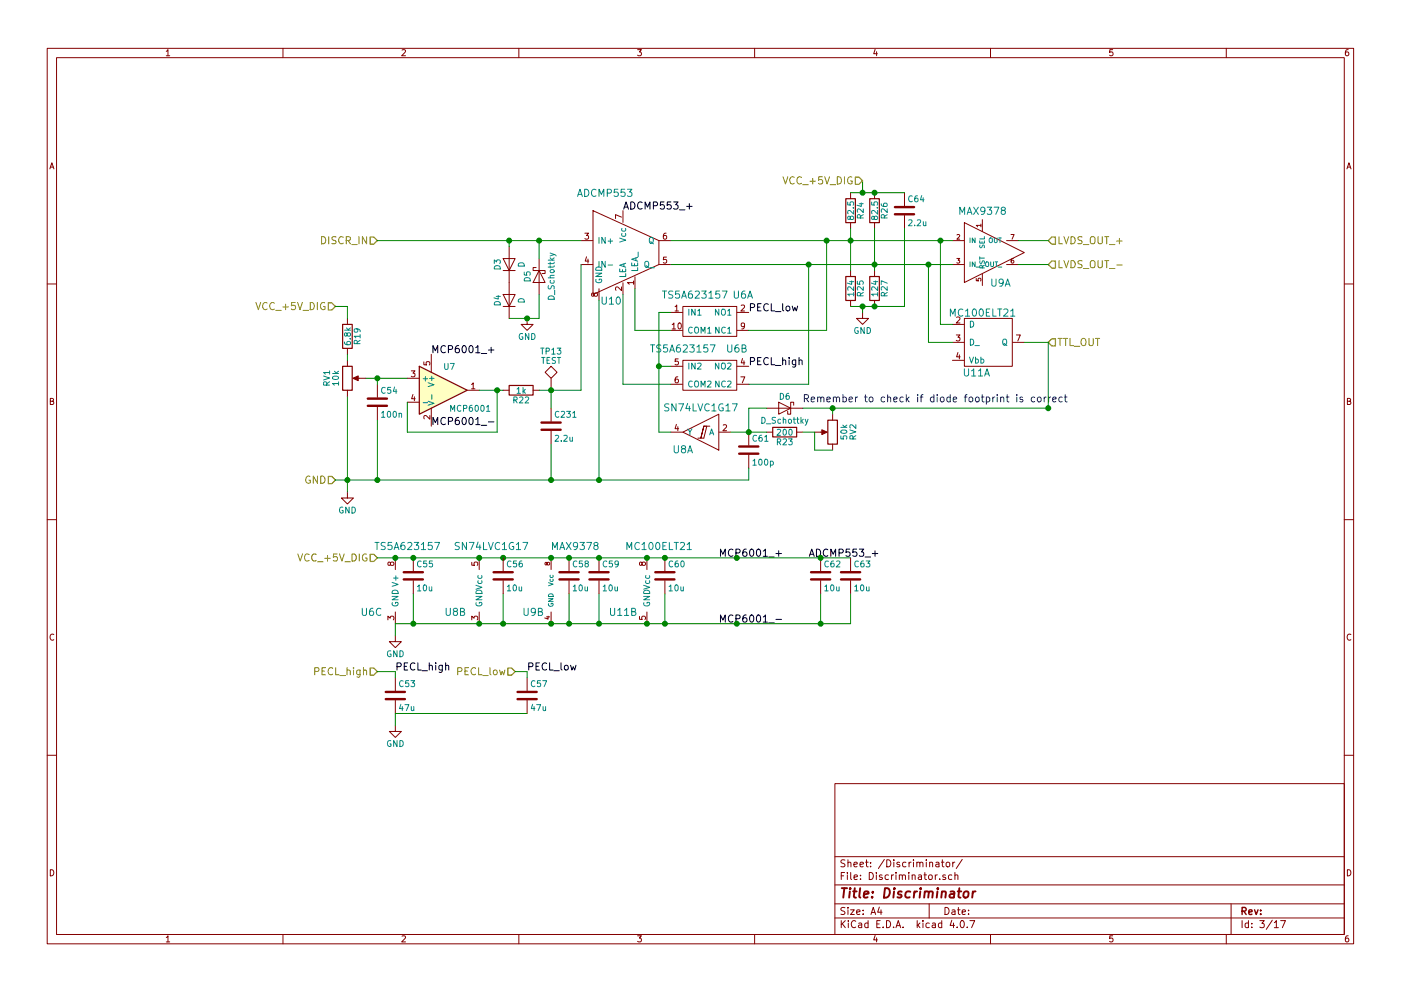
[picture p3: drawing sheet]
EESchema Schematic File Version 2
LIBS:pmt_driver-rescue
LIBS:power
LIBS:device
LIBS:transistors
LIBS:conn
LIBS:linear
LIBS:regul
LIBS:74xx
LIBS:cmos4000
LIBS:adc-dac
LIBS:memory
LIBS:xilinx
LIBS:microcontrollers
LIBS:dsp
LIBS:microchip
LIBS:analog_switches
LIBS:motorola
LIBS:texas
LIBS:intel
LIBS:audio
LIBS:interface
LIBS:digital-audio
LIBS:philips
LIBS:display
LIBS:cypress
LIBS:siliconi
LIBS:opto
LIBS:atmel
LIBS:contrib
LIBS:valves
LIBS:Magnes Components
LIBS:pmt_driver-cache
EELAYER 25 0
EELAYER END
$Descr A4 11693 8268
encoding utf-8
Sheet 7 17
Title "Discriminator"
Date ""
Rev ""
Comp ""
Comment1 ""
Comment2 ""
Comment3 ""
Comment4 ""
$EndDescr
Text HLabel 2800 4000 0    60   Input ~ 0
GND
Text HLabel 8750 2850 2    60   Input ~ 0
TTL_OUT
$Comp
L GND #PWR61
U 1 1
P 2900 4100
AR Path="/59A0A213/59A0B240" Ref="#PWR61"  Part="1" 
AR Path="/59EB2A0F/59A0B240" Ref="#PWR78"  Part="1" 
AR Path="/59EE8BF2/59A0B240" Ref="#PWR107"  Part="1" 
AR Path="/59EEB075/59A0B240" Ref="#PWR112"  Part="1" 
F 0 "#PWR112" H 2900 3850 50  0001 C CNN
F 1 "GND" H 2900 3950 50  0000 C CNN
F 2 "" H 2900 4100 50  0001 C CNN
F 3 "" H 2900 4100 50  0001 C CNN
	1    2900 4100
	1    0    0    -1  
$EndComp
$Comp
L ADCMP553 U10
U 1 1
P 5200 2100
AR Path="/59A0A213/59DDD94C" Ref="U10"  Part="1" 
AR Path="/59EB2A0F/59DDD94C" Ref="U28"  Part="1" 
AR Path="/59EE8BF2/59DDD94C" Ref="U47"  Part="1" 
AR Path="/59EEB075/59DDD94C" Ref="U53"  Part="1" 
F 0 "U53" H 5100 1700 60  0000 C CNN
F 1 "ADCMP553" H 5050 2600 60  0000 C CNN
F 2 "Housings_SSOP:MSOP-8_3x3mm_Pitch0.65mm" H 5350 2300 60  0001 C CNN
F 3 "" H 5350 2300 60  0001 C CNN
F 4 "ADCMP553BRMZ" H 5200 2100 60  0001 C CNN "MPN"
F 5 "ADCMP553BRMZ-ND" H 5200 2100 60  0001 C CNN "DK"
	1    5200 2100
	1    0    0    -1  
$EndComp
$Comp
L MC100ELT21 U11
U 1 1
P 8250 2850
AR Path="/59A0A213/59DDDC5C" Ref="U11"  Part="1" 
AR Path="/59EB2A0F/59DDDC5C" Ref="U29"  Part="1" 
AR Path="/59EE8BF2/59DDDC5C" Ref="U48"  Part="1" 
AR Path="/59EEB075/59DDDC5C" Ref="U54"  Part="1" 
F 0 "U54" H 8150 2600 60  0000 C CNN
F 1 "MC100ELT21" H 8200 3100 60  0000 C CNN
F 2 "Housings_SOIC:SOIC-8_3.9x4.9mm_Pitch1.27mm" H 8200 2950 60  0001 C CNN
F 3 "" H 8200 2950 60  0001 C CNN
F 4 "MC100ELT21DG" H 8250 2850 60  0001 C CNN "MPN"
F 5 "MC100ELT21DGOS-ND" H 8250 2850 60  0001 C CNN "DK"
	1    8250 2850
	1    0    0    -1  
$EndComp
$Comp
L TS5A623157 U6
U 1 1
P 5950 2650
AR Path="/59A0A213/59DDE4A8" Ref="U6"  Part="1" 
AR Path="/59EB2A0F/59DDE4A8" Ref="U24"  Part="1" 
AR Path="/59EE8BF2/59DDE4A8" Ref="U43"  Part="1" 
AR Path="/59EEB075/59DDE4A8" Ref="U49"  Part="1" 
F 0 "U49" H 6200 2850 60  0000 C CNN
F 1 "TS5A623157" H 5800 2850 60  0000 C CNN
F 2 "Housings_SSOP:MSOP-10_3x3mm_Pitch0.5mm" H 5950 2850 60  0001 C CNN
F 3 "" H 5950 2850 60  0001 C CNN
F 4 "TS5A62315DGSR" H 5950 2650 60  0001 C CNN "MPN"
F 5 "296-22859-1-ND" H 5950 2650 60  0001 C CNN "DK"
	1    5950 2650
	1    0    0    -1  
$EndComp
$Comp
L TS5A623157 U6
U 3 1
P 3300 4850
AR Path="/59A0A213/59DDE501" Ref="U6"  Part="3" 
AR Path="/59EB2A0F/59DDE501" Ref="U24"  Part="3" 
AR Path="/59EE8BF2/59DDE501" Ref="U43"  Part="3" 
AR Path="/59EEB075/59DDE501" Ref="U49"  Part="3" 
F 0 "U49" H 3100 4600 60  0000 C CNN
F 1 "TS5A623157" H 3400 5150 60  0000 C CNN
F 2 "Housings_SSOP:MSOP-10_3x3mm_Pitch0.5mm" H 3300 5050 60  0001 C CNN
F 3 "" H 3300 5050 60  0001 C CNN
	3    3300 4850
	1    0    0    -1  
$EndComp
$Comp
L SN74LVC1G17 U8
U 1 1
P 5850 3600
AR Path="/59A0A213/59DDE822" Ref="U8"  Part="1" 
AR Path="/59EB2A0F/59DDE822" Ref="U26"  Part="1" 
AR Path="/59EE8BF2/59DDE822" Ref="U45"  Part="1" 
AR Path="/59EEB075/59DDE822" Ref="U51"  Part="1" 
F 0 "U51" H 6000 3750 60  0000 C CNN
F 1 "SN74LVC1G17" H 5850 3400 60  0000 C CNN
F 2 "TO_SOT_Packages_SMD:SOT-23-5_HandSoldering" H 6000 3800 60  0001 C CNN
F 3 "" H 6000 3800 60  0001 C CNN
F 4 "SN74LVC1G17DBVR" H 5850 3600 60  0001 C CNN "MPN"
F 5 "296-11933-1-ND" H 5850 3600 60  0001 C CNN "DK"
	1    5850 3600
	-1   0    0    1   
$EndComp
$Comp
L SN74LVC1G17 U8
U 2 1
P 4000 4900
AR Path="/59A0A213/59DDE858" Ref="U8"  Part="2" 
AR Path="/59EB2A0F/59DDE858" Ref="U26"  Part="2" 
AR Path="/59EE8BF2/59DDE858" Ref="U45"  Part="2" 
AR Path="/59EEB075/59DDE858" Ref="U51"  Part="2" 
F 0 "U51" H 3800 4700 60  0000 C CNN
F 1 "SN74LVC1G17" H 4100 5250 60  0000 C CNN
F 2 "TO_SOT_Packages_SMD:SOT-23-5_HandSoldering" H 4150 5100 60  0001 C CNN
F 3 "" H 4150 5100 60  0001 C CNN
	2    4000 4900
	1    0    0    -1  
$EndComp
$Comp
L MCP6001 U7
U 1 1
P 3700 3250
AR Path="/59A0A213/59DDE9A1" Ref="U7"  Part="1" 
AR Path="/59EB2A0F/59DDE9A1" Ref="U25"  Part="1" 
AR Path="/59EE8BF2/59DDE9A1" Ref="U44"  Part="1" 
AR Path="/59EEB075/59DDE9A1" Ref="U50"  Part="1" 
F 0 "U50" H 3700 3450 50  0000 L CNN
F 1 "MCP6001" H 3750 3100 50  0000 L CNN
F 2 "TO_SOT_Packages_SMD:SOT-23-5_HandSoldering" H 3700 3250 50  0001 C CNN
F 3 "" H 3700 3450 50  0001 C CNN
F 4 "MCP6001T-I/OT" H 3700 3250 60  0001 C CNN "MPN"
F 5 "MCP6001T-I/OTCT-ND" H 3700 3250 60  0001 C CNN "DK"
	1    3700 3250
	1    0    0    -1  
$EndComp
Text Label 3600 2950 0    60   ~ 0
MCP6001_+
Text Label 3600 3550 0    60   ~ 0
MCP6001_-
$Comp
L TS5A623157 U6
U 2 1
P 5950 3100
AR Path="/59A0A213/59DDEE98" Ref="U6"  Part="2" 
AR Path="/59EB2A0F/59DDEE98" Ref="U24"  Part="2" 
AR Path="/59EE8BF2/59DDEE98" Ref="U43"  Part="2" 
AR Path="/59EEB075/59DDEE98" Ref="U49"  Part="2" 
F 0 "U49" H 6150 3300 60  0000 C CNN
F 1 "TS5A623157" H 5700 3300 60  0000 C CNN
F 2 "Housings_SSOP:MSOP-10_3x3mm_Pitch0.5mm" H 5950 3300 60  0001 C CNN
F 3 "" H 5950 3300 60  0001 C CNN
	2    5950 3100
	1    0    0    -1  
$EndComp
$Comp
L C C54
U 1 1
P 3150 3350
AR Path="/59A0A213/59DDFB03" Ref="C54"  Part="1" 
AR Path="/59EB2A0F/59DDFB03" Ref="C120"  Part="1" 
AR Path="/59EE8BF2/59DDFB03" Ref="C203"  Part="1" 
AR Path="/59EEB075/59DDFB03" Ref="C215"  Part="1" 
F 0 "C215" H 3175 3450 50  0000 L CNN
F 1 "100n" H 3175 3250 50  0000 L CNN
F 2 "Capacitors_SMD:C_0603" H 3188 3200 50  0001 C CNN
F 3 "" H 3150 3350 50  0001 C CNN
	1    3150 3350
	1    0    0    -1  
$EndComp
$Comp
L R R22
U 1 1
P 4350 3250
AR Path="/59A0A213/59DDFD70" Ref="R22"  Part="1" 
AR Path="/59EB2A0F/59DDFD70" Ref="R50"  Part="1" 
AR Path="/59EE8BF2/59DDFD70" Ref="R82"  Part="1" 
AR Path="/59EEB075/59DDFD70" Ref="R89"  Part="1" 
F 0 "R89" V 4430 3250 50  0000 C CNN
F 1 "1k" V 4350 3250 50  0000 C CNN
F 2 "Resistors_SMD:R_0805" V 4280 3250 50  0001 C CNN
F 3 "" H 4350 3250 50  0001 C CNN
	1    4350 3250
	0    1    1    0   
$EndComp
$Comp
L GND #PWR64
U 1 1
P 4400 2650
AR Path="/59A0A213/59DDFF54" Ref="#PWR64"  Part="1" 
AR Path="/59EB2A0F/59DDFF54" Ref="#PWR81"  Part="1" 
AR Path="/59EE8BF2/59DDFF54" Ref="#PWR110"  Part="1" 
AR Path="/59EEB075/59DDFF54" Ref="#PWR115"  Part="1" 
F 0 "#PWR115" H 4400 2400 50  0001 C CNN
F 1 "GND" H 4400 2500 50  0000 C CNN
F 2 "" H 4400 2650 50  0001 C CNN
F 3 "" H 4400 2650 50  0001 C CNN
	1    4400 2650
	1    0    0    -1  
$EndComp
Text HLabel 3150 2000 0    60   Input ~ 0
DISCR_IN
Text Label 6250 2600 0    60   ~ 0
PECL_low
Text Label 6250 3050 0    60   ~ 0
PECL_high
$Comp
L R R24
U 1 1
P 7100 1750
AR Path="/59A0A213/59DE19F7" Ref="R24"  Part="1" 
AR Path="/59EB2A0F/59DE19F7" Ref="R52"  Part="1" 
AR Path="/59EE8BF2/59DE19F7" Ref="R84"  Part="1" 
AR Path="/59EEB075/59DE19F7" Ref="R91"  Part="1" 
F 0 "R91" V 7180 1750 50  0000 C CNN
F 1 "82.5" V 7100 1750 50  0000 C CNN
F 2 "Resistors_SMD:R_0603" V 7030 1750 50  0001 C CNN
F 3 "" H 7100 1750 50  0001 C CNN
F 4 "RC0603FR-0782R5L" V 7100 1750 60  0001 C CNN "MPN"
F 5 "311-82.5HRCT-ND" V 7100 1750 60  0001 C CNN "DK"
	1    7100 1750
	1    0    0    -1  
$EndComp
$Comp
L R R26
U 1 1
P 7300 1750
AR Path="/59A0A213/59DE1AAB" Ref="R26"  Part="1" 
AR Path="/59EB2A0F/59DE1AAB" Ref="R54"  Part="1" 
AR Path="/59EE8BF2/59DE1AAB" Ref="R86"  Part="1" 
AR Path="/59EEB075/59DE1AAB" Ref="R93"  Part="1" 
F 0 "R93" V 7380 1750 50  0000 C CNN
F 1 "82.5" V 7300 1750 50  0000 C CNN
F 2 "Resistors_SMD:R_0603" V 7230 1750 50  0001 C CNN
F 3 "" H 7300 1750 50  0001 C CNN
F 4 "RC0603FR-0782R5L" V 7300 1750 60  0001 C CNN "MPN"
F 5 "311-82.5HRCT-ND" V 7300 1750 60  0001 C CNN "DK"
	1    7300 1750
	1    0    0    -1  
$EndComp
$Comp
L R R25
U 1 1
P 7100 2400
AR Path="/59A0A213/59DE1BBC" Ref="R25"  Part="1" 
AR Path="/59EB2A0F/59DE1BBC" Ref="R53"  Part="1" 
AR Path="/59EE8BF2/59DE1BBC" Ref="R85"  Part="1" 
AR Path="/59EEB075/59DE1BBC" Ref="R92"  Part="1" 
F 0 "R92" V 7180 2400 50  0000 C CNN
F 1 "124" V 7100 2400 50  0000 C CNN
F 2 "Resistors_SMD:R_0603" V 7030 2400 50  0001 C CNN
F 3 "" H 7100 2400 50  0001 C CNN
F 4 "RC0603FR-07124RL" V 7100 2400 60  0001 C CNN "MPN"
F 5 "311-124HRCT-ND" V 7100 2400 60  0001 C CNN "DK"
	1    7100 2400
	1    0    0    -1  
$EndComp
$Comp
L R R27
U 1 1
P 7300 2400
AR Path="/59A0A213/59DE1C61" Ref="R27"  Part="1" 
AR Path="/59EB2A0F/59DE1C61" Ref="R55"  Part="1" 
AR Path="/59EE8BF2/59DE1C61" Ref="R87"  Part="1" 
AR Path="/59EEB075/59DE1C61" Ref="R94"  Part="1" 
F 0 "R94" V 7380 2400 50  0000 C CNN
F 1 "124" V 7300 2400 50  0000 C CNN
F 2 "Resistors_SMD:R_0603" V 7230 2400 50  0001 C CNN
F 3 "" H 7300 2400 50  0001 C CNN
F 4 "RC0603FR-07124RL" V 7300 2400 60  0001 C CNN "MPN"
F 5 "311-124HRCT-ND" V 7300 2400 60  0001 C CNN "DK"
	1    7300 2400
	1    0    0    -1  
$EndComp
$Comp
L POT RV2
U 1 1
P 6950 3600
AR Path="/59A0A213/59DE23B2" Ref="RV2"  Part="1" 
AR Path="/59EB2A0F/59DE23B2" Ref="RV8"  Part="1" 
AR Path="/59EE8BF2/59DE23B2" Ref="RV11"  Part="1" 
AR Path="/59EEB075/59DE23B2" Ref="RV13"  Part="1" 
F 0 "RV13" V 6775 3600 50  0000 C CNN
F 1 "50k" V 6850 3600 50  0000 C CNN
F 2 "Potentiometers:Potentiometer_Trimmer_Bourns_3266W" H 6950 3600 50  0001 C CNN
F 3 "" H 6950 3600 50  0001 C CNN
F 4 "3266W-1-503LF" V 6950 3600 60  0001 C CNN "MPN"
F 5 "3266W-503LF-ND" V 6950 3600 60  0001 C CNN "DK"
	1    6950 3600
	-1   0    0    -1  
$EndComp
$Comp
L R R23
U 1 1
P 6550 3600
AR Path="/59A0A213/59DE24D1" Ref="R23"  Part="1" 
AR Path="/59EB2A0F/59DE24D1" Ref="R51"  Part="1" 
AR Path="/59EE8BF2/59DE24D1" Ref="R83"  Part="1" 
AR Path="/59EEB075/59DE24D1" Ref="R90"  Part="1" 
F 0 "R90" V 6630 3600 50  0000 C CNN
F 1 "200" V 6550 3600 50  0000 C CNN
F 2 "Resistors_SMD:R_0805" V 6480 3600 50  0001 C CNN
F 3 "" H 6550 3600 50  0001 C CNN
	1    6550 3600
	0    1    1    0   
$EndComp
$Comp
L C C61
U 1 1
P 6250 3750
AR Path="/59A0A213/59DE27D9" Ref="C61"  Part="1" 
AR Path="/59EB2A0F/59DE27D9" Ref="C127"  Part="1" 
AR Path="/59EE8BF2/59DE27D9" Ref="C210"  Part="1" 
AR Path="/59EEB075/59DE27D9" Ref="C222"  Part="1" 
F 0 "C222" H 6275 3850 50  0000 L CNN
F 1 "100p" H 6275 3650 50  0000 L CNN
F 2 "Capacitors_SMD:C_0603" H 6288 3600 50  0001 C CNN
F 3 "" H 6250 3750 50  0001 C CNN
F 4 "C0603C101J5GACTU" H 6250 3750 60  0001 C CNN "MPN"
F 5 "399-1061-1-ND" H 6250 3750 60  0001 C CNN "DK"
	1    6250 3750
	1    0    0    -1  
$EndComp
$Comp
L D_Schottky D6
U 1 1
P 6550 3400
AR Path="/59A0A213/59DE301E" Ref="D6"  Part="1" 
AR Path="/59EB2A0F/59DE301E" Ref="D10"  Part="1" 
AR Path="/59EE8BF2/59DE301E" Ref="D14"  Part="1" 
AR Path="/59EEB075/59DE301E" Ref="D18"  Part="1" 
F 0 "D18" H 6550 3500 50  0000 C CNN
F 1 "D_Schottky" H 6550 3300 50  0000 C CNN
F 2 "Diodes_SMD:D_MiniMELF" H 6550 3400 50  0001 C CNN
F 3 "" H 6550 3400 50  0001 C CNN
F 4 "LL101C-GS08" H 6550 3400 60  0001 C CNN "MPN"
F 5 "LL101C-GS08CT-ND" H 6550 3400 60  0001 C CNN "DK"
	1    6550 3400
	-1   0    0    -1  
$EndComp
Text Notes 6700 3350 0    60   ~ 0
Remember to check if diode footprint is correct
$Comp
L GND #PWR65
U 1 1
P 7200 2600
AR Path="/59A0A213/59DE5828" Ref="#PWR65"  Part="1" 
AR Path="/59EB2A0F/59DE5828" Ref="#PWR82"  Part="1" 
AR Path="/59EE8BF2/59DE5828" Ref="#PWR111"  Part="1" 
AR Path="/59EEB075/59DE5828" Ref="#PWR116"  Part="1" 
F 0 "#PWR116" H 7200 2350 50  0001 C CNN
F 1 "GND" H 7200 2450 50  0000 C CNN
F 2 "" H 7200 2600 50  0001 C CNN
F 3 "" H 7200 2600 50  0001 C CNN
	1    7200 2600
	1    0    0    -1  
$EndComp
$Comp
L MAX9378 U9
U 1 1
P 8200 2100
AR Path="/59A0A213/59DE6545" Ref="U9"  Part="1" 
AR Path="/59EB2A0F/59DE6545" Ref="U27"  Part="1" 
AR Path="/59EE8BF2/59DE6545" Ref="U46"  Part="1" 
AR Path="/59EEB075/59DE6545" Ref="U52"  Part="1" 
F 0 "U52" H 8350 1850 60  0000 C CNN
F 1 "MAX9378" H 8200 2450 60  0000 C CNN
F 2 "Housings_SSOP:TSSOP-8_3x3mm_Pitch0.65mm" H 8325 2100 60  0001 C CNN
F 3 "" H 8325 2100 60  0001 C CNN
F 4 "MAX9378EUA+" H 8200 2100 60  0001 C CNN "MPN"
F 5 "MAX9378EUA+-ND" H 8200 2100 60  0001 C CNN "DK"
	1    8200 2100
	1    0    0    -1  
$EndComp
Text HLabel 8750 2000 2    60   Input ~ 0
LVDS_OUT_+
Text HLabel 8750 2200 2    60   Input ~ 0
LVDS_OUT_-
$Comp
L MAX9378 U9
U 2 1
P 4600 4950
AR Path="/59A0A213/59DE909B" Ref="U9"  Part="2" 
AR Path="/59EB2A0F/59DE909B" Ref="U27"  Part="2" 
AR Path="/59EE8BF2/59DE909B" Ref="U46"  Part="2" 
AR Path="/59EEB075/59DE909B" Ref="U52"  Part="2" 
F 0 "U52" H 4450 4800 60  0000 C CNN
F 1 "MAX9378" H 4800 5350 60  0000 C CNN
F 2 "" H 4725 4950 60  0001 C CNN
F 3 "" H 4725 4950 60  0001 C CNN
	2    4600 4950
	1    0    0    -1  
$EndComp
$Comp
L MC100ELT21 U11
U 2 1
P 5400 4900
AR Path="/59A0A213/59DE9100" Ref="U11"  Part="2" 
AR Path="/59EB2A0F/59DE9100" Ref="U29"  Part="2" 
AR Path="/59EE8BF2/59DE9100" Ref="U48"  Part="2" 
AR Path="/59EEB075/59DE9100" Ref="U54"  Part="2" 
F 0 "U54" H 5200 4700 60  0000 C CNN
F 1 "MC100ELT21" H 5500 5250 60  0000 C CNN
F 2 "" H 5350 5000 60  0001 C CNN
F 3 "" H 5350 5000 60  0001 C CNN
	2    5400 4900
	1    0    0    -1  
$EndComp
Text Label 6000 4650 0    60   ~ 0
MCP6001_+
Text Label 6000 5200 0    60   ~ 0
MCP6001_-
Text HLabel 3150 4650 0    60   Input ~ 0
VCC_+5V_DIG
$Comp
L C C55
U 1 1
P 3450 4800
AR Path="/59A0A213/59DEB078" Ref="C55"  Part="1" 
AR Path="/59EB2A0F/59DEB078" Ref="C121"  Part="1" 
AR Path="/59EE8BF2/59DEB078" Ref="C204"  Part="1" 
AR Path="/59EEB075/59DEB078" Ref="C216"  Part="1" 
F 0 "C216" H 3475 4900 50  0000 L CNN
F 1 "10u" H 3475 4700 50  0000 L CNN
F 2 "Resistors_SMD:R_0612" H 3488 4650 50  0001 C CNN
F 3 "" H 3450 4800 50  0001 C CNN
F 4 "LLL31MR70J475MA01L" H 3450 4800 60  0001 C CNN "MPN"
F 5 "490-4392-1-ND" H 3450 4800 60  0001 C CNN "DK"
	1    3450 4800
	1    0    0    -1  
$EndComp
$Comp
L C C58
U 1 1
P 4750 4800
AR Path="/59A0A213/59DEB6B2" Ref="C58"  Part="1" 
AR Path="/59EB2A0F/59DEB6B2" Ref="C124"  Part="1" 
AR Path="/59EE8BF2/59DEB6B2" Ref="C207"  Part="1" 
AR Path="/59EEB075/59DEB6B2" Ref="C219"  Part="1" 
F 0 "C219" H 4775 4900 50  0000 L CNN
F 1 "10u" H 4775 4700 50  0000 L CNN
F 2 "Resistors_SMD:R_0612" H 4788 4650 50  0001 C CNN
F 3 "" H 4750 4800 50  0001 C CNN
F 4 "LLL31MR70J475MA01L" H 4750 4800 60  0001 C CNN "MPN"
F 5 "490-4392-1-ND" H 4750 4800 60  0001 C CNN "DK"
	1    4750 4800
	1    0    0    -1  
$EndComp
$Comp
L C C60
U 1 1
P 5550 4800
AR Path="/59A0A213/59DEB74F" Ref="C60"  Part="1" 
AR Path="/59EB2A0F/59DEB74F" Ref="C126"  Part="1" 
AR Path="/59EE8BF2/59DEB74F" Ref="C209"  Part="1" 
AR Path="/59EEB075/59DEB74F" Ref="C221"  Part="1" 
F 0 "C221" H 5575 4900 50  0000 L CNN
F 1 "10u" H 5575 4700 50  0000 L CNN
F 2 "Resistors_SMD:R_0612" H 5588 4650 50  0001 C CNN
F 3 "" H 5550 4800 50  0001 C CNN
F 4 "LLL31MR70J475MA01L" H 5550 4800 60  0001 C CNN "MPN"
F 5 "490-4392-1-ND" H 5550 4800 60  0001 C CNN "DK"
	1    5550 4800
	1    0    0    -1  
$EndComp
Text Label 5200 1750 0    60   ~ 0
ADCMP553_+
$Comp
L C C59
U 1 1
P 5000 4800
AR Path="/59A0A213/59DEC058" Ref="C59"  Part="1" 
AR Path="/59EB2A0F/59DEC058" Ref="C125"  Part="1" 
AR Path="/59EE8BF2/59DEC058" Ref="C208"  Part="1" 
AR Path="/59EEB075/59DEC058" Ref="C220"  Part="1" 
F 0 "C220" H 5025 4900 50  0000 L CNN
F 1 "10u" H 5025 4700 50  0000 L CNN
F 2 "Resistors_SMD:R_0612" H 5038 4650 50  0001 C CNN
F 3 "" H 5000 4800 50  0001 C CNN
F 4 "LLL31MR70J475MA01L" H 5000 4800 60  0001 C CNN "MPN"
F 5 "490-4392-1-ND" H 5000 4800 60  0001 C CNN "DK"
	1    5000 4800
	1    0    0    -1  
$EndComp
Text Label 6750 4650 0    60   ~ 0
ADCMP553_+
$Comp
L C C62
U 1 1
P 6850 4800
AR Path="/59A0A213/59DEC751" Ref="C62"  Part="1" 
AR Path="/59EB2A0F/59DEC751" Ref="C128"  Part="1" 
AR Path="/59EE8BF2/59DEC751" Ref="C211"  Part="1" 
AR Path="/59EEB075/59DEC751" Ref="C223"  Part="1" 
F 0 "C223" H 6875 4900 50  0000 L CNN
F 1 "10u" H 6875 4700 50  0000 L CNN
F 2 "Resistors_SMD:R_0612" H 6888 4650 50  0001 C CNN
F 3 "" H 6850 4800 50  0001 C CNN
F 4 "LLL31MR70J475MA01L" H 6850 4800 60  0001 C CNN "MPN"
F 5 "490-4392-1-ND" H 6850 4800 60  0001 C CNN "DK"
	1    6850 4800
	1    0    0    -1  
$EndComp
$Comp
L C C63
U 1 1
P 7100 4800
AR Path="/59A0A213/59DEC7C9" Ref="C63"  Part="1" 
AR Path="/59EB2A0F/59DEC7C9" Ref="C129"  Part="1" 
AR Path="/59EE8BF2/59DEC7C9" Ref="C212"  Part="1" 
AR Path="/59EEB075/59DEC7C9" Ref="C224"  Part="1" 
F 0 "C224" H 7125 4900 50  0000 L CNN
F 1 "10u" H 7125 4700 50  0000 L CNN
F 2 "Resistors_SMD:R_0612" H 7138 4650 50  0001 C CNN
F 3 "" H 7100 4800 50  0001 C CNN
F 4 "LLL31MR70J475MA01L" H 7100 4800 60  0001 C CNN "MPN"
F 5 "490-4392-1-ND" H 7100 4800 60  0001 C CNN "DK"
	1    7100 4800
	1    0    0    -1  
$EndComp
Text Label 3300 5600 0    60   ~ 0
PECL_high
Text Label 4400 5600 0    60   ~ 0
PECL_low
$Comp
L C C64
U 1 1
P 7550 1750
AR Path="/59A0A213/59DED289" Ref="C64"  Part="1" 
AR Path="/59EB2A0F/59DED289" Ref="C130"  Part="1" 
AR Path="/59EE8BF2/59DED289" Ref="C213"  Part="1" 
AR Path="/59EEB075/59DED289" Ref="C225"  Part="1" 
F 0 "C225" H 7575 1850 50  0000 L CNN
F 1 "2.2u" H 7575 1650 50  0000 L CNN
F 2 "Capacitors_SMD:C_0402_NoSilk" H 7588 1600 50  0001 C CNN
F 3 "" H 7550 1750 50  0001 C CNN
F 4 "GRM155R61C225KE11DDDD" H 7550 1750 60  0001 C CNN "MPN"
F 5 "490-10695-1-ND" H 7550 1750 60  0001 C CNN "DK"
	1    7550 1750
	1    0    0    -1  
$EndComp
Wire Wire Line
	4000 3250 4200 3250
Wire Wire Line
	3050 3150 3400 3150
Wire Wire Line
	3150 3150 3150 3200
Connection ~ 3150 3150
Wire Wire Line
	3400 3350 3400 3600
Wire Wire Line
	4150 3250 4150 3600
Connection ~ 4150 3250
Wire Wire Line
	2900 3300 2900 4100
Wire Wire Line
	2800 4000 6250 4000
Wire Wire Line
	3150 4000 3150 3500
Wire Wire Line
	5600 2750 5300 2750
Wire Wire Line
	5300 2750 5300 2400
Wire Wire Line
	5600 3200 5200 3200
Wire Wire Line
	5200 3200 5200 2450
Wire Wire Line
	5600 2600 5500 2600
Wire Wire Line
	5500 2600 5500 3600
Wire Wire Line
	5500 3050 5600 3050
Wire Wire Line
	6250 2750 6900 2750
Wire Wire Line
	6900 2750 6900 2000
Wire Wire Line
	5600 2000 7950 2000
Wire Wire Line
	5600 2200 7950 2200
Wire Wire Line
	6750 2200 6750 3200
Wire Wire Line
	6750 3200 6250 3200
Connection ~ 6900 2000
Connection ~ 6750 2200
Wire Wire Line
	7100 1900 7100 2250
Connection ~ 7100 2000
Wire Wire Line
	7300 1900 7300 2250
Connection ~ 7300 2200
Wire Wire Line
	7100 1600 7550 1600
Wire Wire Line
	7100 2550 7550 2550
Wire Wire Line
	5500 3600 5600 3600
Connection ~ 5500 3050
Wire Wire Line
	6700 3600 6800 3600
Wire Wire Line
	6100 3600 6400 3600
Connection ~ 6250 3600
Wire Wire Line
	8750 2850 8550 2850
Wire Wire Line
	6250 3400 6250 3600
Wire Wire Line
	6950 3400 6950 3450
Wire Wire Line
	6400 3400 6250 3400
Wire Wire Line
	8750 3400 8750 2850
Connection ~ 6950 3400
Wire Wire Line
	6250 4000 6250 3900
Connection ~ 3150 4000
Wire Wire Line
	5000 2500 5000 4000
Connection ~ 5000 4000
Wire Wire Line
	7200 2600 7200 2550
Connection ~ 7200 2550
Connection ~ 7300 2550
Wire Wire Line
	6950 3750 6800 3750
Wire Wire Line
	6800 3750 6800 3600
Wire Wire Line
	7950 2700 7850 2700
Wire Wire Line
	7850 2700 7850 2000
Connection ~ 7850 2000
Wire Wire Line
	7950 2850 7750 2850
Wire Wire Line
	7750 2850 7750 2200
Connection ~ 7750 2200
Wire Wire Line
	8500 2000 8750 2000
Wire Wire Line
	8500 2200 8750 2200
Wire Wire Line
	7200 1500 7200 1600
Connection ~ 7200 1600
Connection ~ 2900 4000
Wire Wire Line
	3300 5200 7100 5200
Connection ~ 4000 5200
Connection ~ 4600 5200
Connection ~ 5400 5200
Connection ~ 7300 1600
Wire Wire Line
	7550 2550 7550 1900
Wire Wire Line
	3150 4650 7100 4650
Connection ~ 3450 4650
Connection ~ 4000 4650
Connection ~ 4200 4650
Connection ~ 4600 4650
Connection ~ 4750 4650
Connection ~ 5000 4650
Connection ~ 5400 4650
Connection ~ 5550 4650
Connection ~ 6150 4650
Connection ~ 6850 4650
Wire Wire Line
	7100 5200 7100 4950
Wire Wire Line
	6850 4950 6850 5200
Connection ~ 6850 5200
Connection ~ 6150 5200
Wire Wire Line
	5550 4950 5550 5200
Connection ~ 5550 5200
Wire Wire Line
	5000 4950 5000 5200
Connection ~ 5000 5200
Wire Wire Line
	4750 4950 4750 5200
Connection ~ 4750 5200
Connection ~ 4200 5200
Wire Wire Line
	3450 4950 3450 5200
Connection ~ 3450 5200
Connection ~ 3300 4650
Text HLabel 3150 5600 0    60   Input ~ 0
PECL_high
Text HLabel 4300 5600 0    60   Input ~ 0
PECL_low
Wire Wire Line
	3150 5600 3300 5600
Wire Wire Line
	4300 5600 4400 5600
$Comp
L C C53
U 1 1
P 3300 5800
AR Path="/59A0A213/59DF055C" Ref="C53"  Part="1" 
AR Path="/59EB2A0F/59DF055C" Ref="C119"  Part="1" 
AR Path="/59EE8BF2/59DF055C" Ref="C202"  Part="1" 
AR Path="/59EEB075/59DF055C" Ref="C214"  Part="1" 
F 0 "C214" H 3325 5900 50  0000 L CNN
F 1 "47u" H 3325 5700 50  0000 L CNN
F 2 "Resistors_SMD:R_0805_HandSoldering" H 3338 5650 50  0001 C CNN
F 3 "" H 3300 5800 50  0001 C CNN
	1    3300 5800
	1    0    0    -1  
$EndComp
$Comp
L C C57
U 1 1
P 4400 5800
AR Path="/59A0A213/59DF05E1" Ref="C57"  Part="1" 
AR Path="/59EB2A0F/59DF05E1" Ref="C123"  Part="1" 
AR Path="/59EE8BF2/59DF05E1" Ref="C206"  Part="1" 
AR Path="/59EEB075/59DF05E1" Ref="C218"  Part="1" 
F 0 "C218" H 4425 5900 50  0000 L CNN
F 1 "47u" H 4425 5700 50  0000 L CNN
F 2 "Resistors_SMD:R_0805_HandSoldering" H 4438 5650 50  0001 C CNN
F 3 "" H 4400 5800 50  0001 C CNN
	1    4400 5800
	1    0    0    -1  
$EndComp
Wire Wire Line
	3300 5600 3300 5650
Wire Wire Line
	4400 5600 4400 5650
Wire Wire Line
	3300 5950 4400 5950
$Comp
L GND #PWR63
U 1 1
P 3300 6050
AR Path="/59A0A213/59DF0DD2" Ref="#PWR63"  Part="1" 
AR Path="/59EB2A0F/59DF0DD2" Ref="#PWR80"  Part="1" 
AR Path="/59EE8BF2/59DF0DD2" Ref="#PWR109"  Part="1" 
AR Path="/59EEB075/59DF0DD2" Ref="#PWR114"  Part="1" 
F 0 "#PWR114" H 3300 5800 50  0001 C CNN
F 1 "GND" H 3300 5900 50  0000 C CNN
F 2 "" H 3300 6050 50  0001 C CNN
F 3 "" H 3300 6050 50  0001 C CNN
	1    3300 6050
	1    0    0    -1  
$EndComp
$Comp
L GND #PWR62
U 1 1
P 3300 5300
AR Path="/59A0A213/59DF0E4C" Ref="#PWR62"  Part="1" 
AR Path="/59EB2A0F/59DF0E4C" Ref="#PWR79"  Part="1" 
AR Path="/59EE8BF2/59DF0E4C" Ref="#PWR108"  Part="1" 
AR Path="/59EEB075/59DF0E4C" Ref="#PWR113"  Part="1" 
F 0 "#PWR113" H 3300 5050 50  0001 C CNN
F 1 "GND" H 3300 5150 50  0000 C CNN
F 2 "" H 3300 5300 50  0001 C CNN
F 3 "" H 3300 5300 50  0001 C CNN
	1    3300 5300
	1    0    0    -1  
$EndComp
Wire Wire Line
	3300 6050 3300 5950
Wire Wire Line
	3300 5300 3300 5200
Text HLabel 7200 1500 0    60   Input ~ 0
VCC_+5V_DIG
$Comp
L POT RV1
U 1 1
P 2900 3150
AR Path="/59A0A213/59DF2A12" Ref="RV1"  Part="1" 
AR Path="/59EB2A0F/59DF2A12" Ref="RV7"  Part="1" 
AR Path="/59EE8BF2/59DF2A12" Ref="RV10"  Part="1" 
AR Path="/59EEB075/59DF2A12" Ref="RV12"  Part="1" 
F 0 "RV12" V 2725 3150 50  0000 C CNN
F 1 "10k" V 2800 3150 50  0000 C CNN
F 2 "Potentiometers:Potentiometer_Trimmer_Bourns_3266W" H 2900 3150 50  0001 C CNN
F 3 "" H 2900 3150 50  0001 C CNN
F 4 "3266W-1-103LF" V 2900 3150 60  0001 C CNN "MPN"
F 5 "3266W-103LF-ND" V 2900 3150 60  0001 C CNN "DK"
	1    2900 3150
	1    0    0    -1  
$EndComp
$Comp
L D_Schottky D5
U 1 1
P 4500 2300
AR Path="/59A0A213/59DF2D95" Ref="D5"  Part="1" 
AR Path="/59EB2A0F/59DF2D95" Ref="D9"  Part="1" 
AR Path="/59EE8BF2/59DF2D95" Ref="D13"  Part="1" 
AR Path="/59EEB075/59DF2D95" Ref="D17"  Part="1" 
F 0 "D17" H 4500 2400 50  0000 C CNN
F 1 "D_Schottky" H 4500 2200 50  0000 C CNN
F 2 "Diodes_SMD:D_MiniMELF" H 4500 2300 50  0001 C CNN
F 3 "" H 4500 2300 50  0001 C CNN
F 4 "LL101C-GS08" H 4500 2300 60  0001 C CNN "MPN"
F 5 "LL101C-GS08CT-ND" H 4500 2300 60  0001 C CNN "DK"
	1    4500 2300
	0    -1   1    0   
$EndComp
Wire Wire Line
	4500 2000 4500 2150
Connection ~ 4500 2000
$Comp
L D D3
U 1 1
P 4250 2200
AR Path="/59A0A213/59DF393A" Ref="D3"  Part="1" 
AR Path="/59EB2A0F/59DF393A" Ref="D7"  Part="1" 
AR Path="/59EE8BF2/59DF393A" Ref="D11"  Part="1" 
AR Path="/59EEB075/59DF393A" Ref="D15"  Part="1" 
F 0 "D15" H 4250 2300 50  0000 C CNN
F 1 "D" H 4250 2100 50  0000 C CNN
F 2 "Diodes_SMD:SOD-523" H 4250 2200 50  0001 C CNN
F 3 "" H 4250 2200 50  0001 C CNN
F 4 "1SS387,L3F" H 4250 2200 60  0001 C CNN "MPN"
F 5 "1SS387L3FCT-ND" H 4250 2200 60  0001 C CNN "DK"
	1    4250 2200
	0    -1   -1   0   
$EndComp
Wire Wire Line
	4250 2050 4250 2000
Connection ~ 4250 2000
$Comp
L D D4
U 1 1
P 4250 2500
AR Path="/59A0A213/59DF41EE" Ref="D4"  Part="1" 
AR Path="/59EB2A0F/59DF41EE" Ref="D8"  Part="1" 
AR Path="/59EE8BF2/59DF41EE" Ref="D12"  Part="1" 
AR Path="/59EEB075/59DF41EE" Ref="D16"  Part="1" 
F 0 "D16" H 4250 2600 50  0000 C CNN
F 1 "D" H 4250 2400 50  0000 C CNN
F 2 "Diodes_SMD:SOD-523" H 4250 2500 50  0001 C CNN
F 3 "" H 4250 2500 50  0001 C CNN
F 4 "1SS387,L3F" H 4250 2500 60  0001 C CNN "MPN"
F 5 "1SS387L3FCT-ND" H 4250 2500 60  0001 C CNN "DK"
	1    4250 2500
	0    -1   -1   0   
$EndComp
Wire Wire Line
	4500 2650 4500 2450
Text HLabel 2800 2550 0    60   Input ~ 0
VCC_+5V_DIG
$Comp
L R R19
U 1 1
P 2900 2800
AR Path="/59A0A213/59E0FCD1" Ref="R19"  Part="1" 
AR Path="/59EB2A0F/59E0FCD1" Ref="R21"  Part="1" 
AR Path="/59EE8BF2/59E0FCD1" Ref="R81"  Part="1" 
AR Path="/59EEB075/59E0FCD1" Ref="R88"  Part="1" 
F 0 "R88" V 2980 2800 50  0000 C CNN
F 1 "6.8k" V 2900 2800 50  0000 C CNN
F 2 "Resistors_SMD:R_0805" V 2830 2800 50  0001 C CNN
F 3 "" H 2900 2800 50  0001 C CNN
	1    2900 2800
	1    0    0    -1  
$EndComp
Wire Wire Line
	2900 2950 2900 3000
Wire Wire Line
	2800 2550 2900 2550
Wire Wire Line
	2900 2550 2900 2650
Wire Wire Line
	4200 4950 4200 5200
$Comp
L C C56
U 1 1
P 4200 4800
AR Path="/59A0A213/59DEB5CD" Ref="C56"  Part="1" 
AR Path="/59EB2A0F/59DEB5CD" Ref="C122"  Part="1" 
AR Path="/59EE8BF2/59DEB5CD" Ref="C205"  Part="1" 
AR Path="/59EEB075/59DEB5CD" Ref="C217"  Part="1" 
F 0 "C217" H 4225 4900 50  0000 L CNN
F 1 "10u" H 4225 4700 50  0000 L CNN
F 2 "Resistors_SMD:R_0612" H 4238 4650 50  0001 C CNN
F 3 "" H 4200 4800 50  0001 C CNN
F 4 "LLL31MR70J475MA01L" H 4200 4800 60  0001 C CNN "MPN"
F 5 "490-4392-1-ND" H 4200 4800 60  0001 C CNN "DK"
	1    4200 4800
	1    0    0    -1  
$EndComp
Wire Wire Line
	4250 2650 4500 2650
Connection ~ 4400 2650
Wire Wire Line
	3150 2000 4850 2000
$Comp
L TEST TP13
U 1 1
P 4600 3250
AR Path="/59A0A213/59F78FBF" Ref="TP13"  Part="1" 
AR Path="/59EB2A0F/59F78FBF" Ref="TP15"  Part="1" 
AR Path="/59EE8BF2/59F78FBF" Ref="TP17"  Part="1" 
AR Path="/59EEB075/59F78FBF" Ref="TP19"  Part="1" 
F 0 "TP19" H 4600 3550 50  0000 C BNN
F 1 "TEST" H 4600 3500 50  0000 C CNN
F 2 "Measurement_Points:Testpoint_Keystone_11011" H 4600 3250 50  0001 C CNN
F 3 "" H 4600 3250 50  0001 C CNN
F 4 "36-11011-R-ND" H 4600 3250 60  0001 C CNN "DK"
F 5 "11011-R" H 4600 3250 60  0001 C CNN "MPN"
	1    4600 3250
	1    0    0    -1  
$EndComp
Wire Wire Line
	4150 3600 3400 3600
Wire Wire Line
	4500 3250 4850 3250
Wire Wire Line
	4850 3250 4850 2200
Connection ~ 4600 3250
$Comp
L C C231
U 1 1
P 4600 3550
AR Path="/59A0A213/59F7A63C" Ref="C231"  Part="1" 
AR Path="/59EB2A0F/59F7A63C" Ref="C232"  Part="1" 
AR Path="/59EE8BF2/59F7A63C" Ref="C233"  Part="1" 
AR Path="/59EEB075/59F7A63C" Ref="C234"  Part="1" 
F 0 "C234" H 4625 3650 50  0000 L CNN
F 1 "2.2u" H 4625 3450 50  0000 L CNN
F 2 "Capacitors_SMD:C_0402_NoSilk" H 4638 3400 50  0001 C CNN
F 3 "" H 4600 3550 50  0001 C CNN
F 4 "GRM155R61C225KE11DDDD" H 4600 3550 60  0001 C CNN "MPN"
F 5 "490-10695-1-ND" H 4600 3550 60  0001 C CNN "DK"
	1    4600 3550
	1    0    0    -1  
$EndComp
Wire Wire Line
	4600 3400 4600 3250
Wire Wire Line
	4600 3700 4600 4000
Connection ~ 4600 4000
Connection ~ 8750 3400
Wire Wire Line
	6700 3400 8750 3400
$EndSCHEMATC
